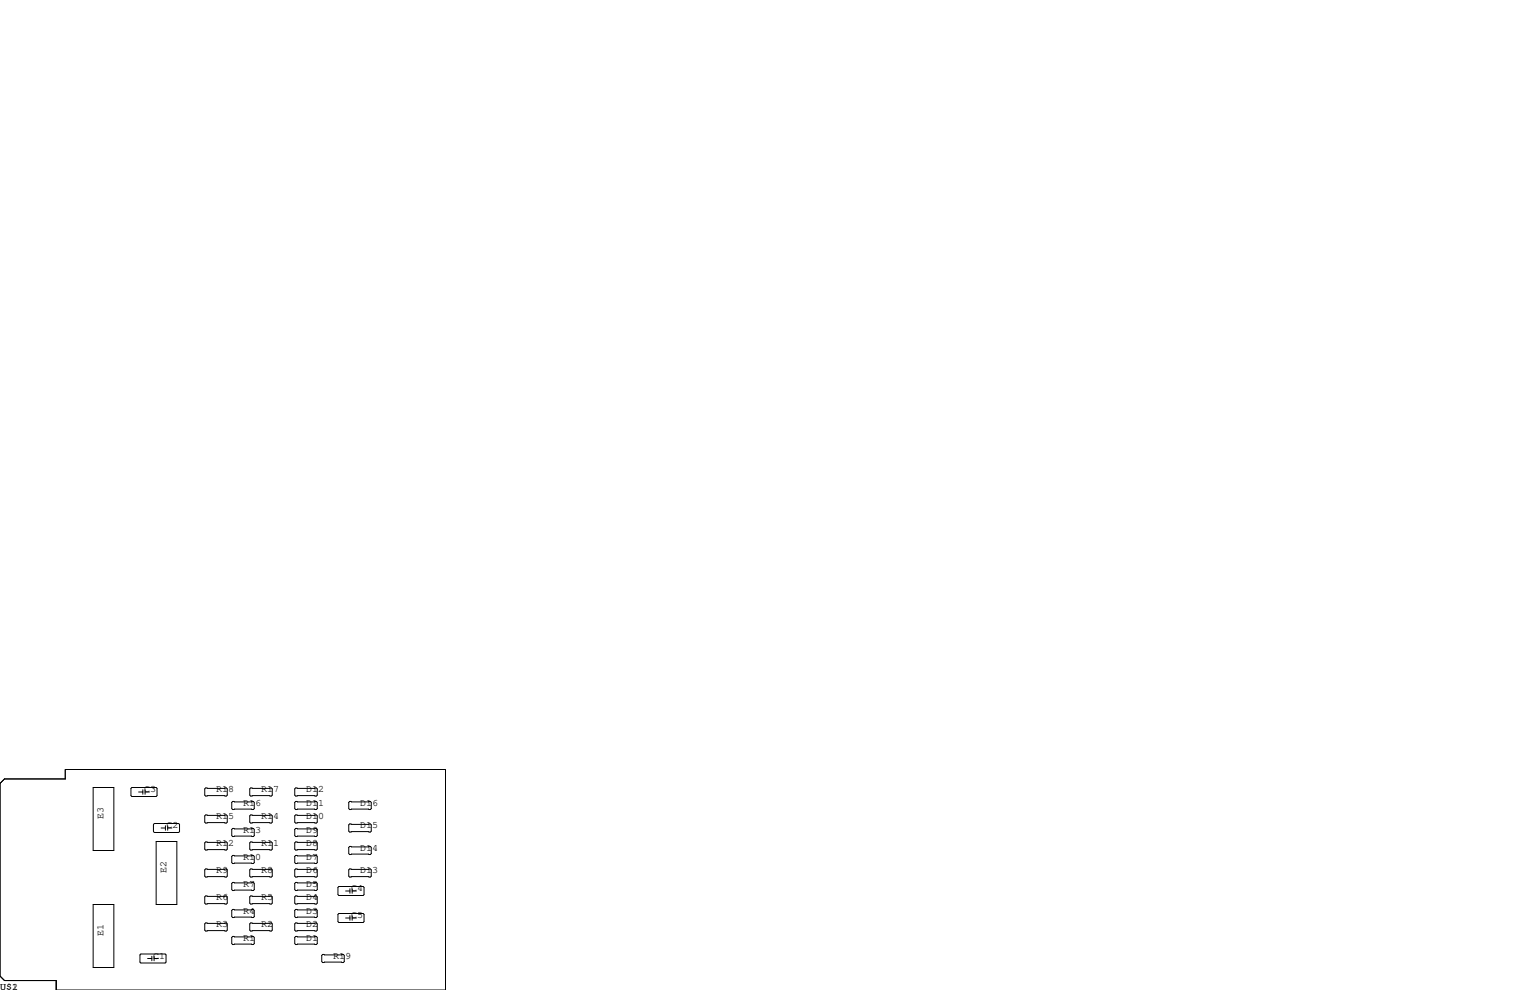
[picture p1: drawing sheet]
<svg xmlns="http://www.w3.org/2000/svg" width="432mm" height="279mm" viewBox="0 0 432 279" stroke-linecap="round" stroke-linejoin="round" font-family="sans-serif">
<g fill="none" stroke="#000" stroke-width=".28">
<path d="M0 221.1l1.3-1.3h17.1v-2.6h107.3v62.2h-109.8v-2.7h-14.6l-1.3-1.2zM26.3 222.2h5.8v17.8h-5.8zM37 222.5l.2-.3h6.9l.2 .3v2l-.2 .3h-6.9l-.2-.3zM39.1 223.5h1.2M40.3 222.9v1.3M40.9 222.9v1.3M40.9 223.5h1.3M43.3 232.7l.3-.3h6.8l.3 .3v2l-.3 .2h-6.8l-.3-.2zM44.1 237.5h5.8v17.8h-5.8zM45.5 233.7h1.2M46.7 233v1.3M47.3 233.7h1.2"/>
<path d="M47.3 233v1.3M58 222.4h5.9l.2 .2v1.8l-.2 .3h-5.9l-.2-.3v-1.8zM58 230h5.9l.2 .3v1.7l-.2 .3h-5.9l-.2-.3v-1.7zM58 237.6h5.9l.2 .3v1.7l-.2 .3h-5.9l-.2-.3v-1.7zM65.7 226.2h5.8l.3 .2v1.8l-.3 .3h-5.8l-.3-.3v-1.8zM65.7 233.8h5.8l.3 .3v1.7l-.3 .3h-5.8l-.3-.3v-1.7zM70.7 222.4h5.9l.2 .2v1.8l-.2 .3h-5.9l-.2-.3v-1.8zM70.7 230h5.9l.2 .3v1.7l-.2 .3h-5.9l-.2-.3v-1.7zM70.7 237.6h5.9l.2 .3v1.7l-.2 .3h-5.9l-.2-.3v-1.7zM83.4 222.4h5.9l.2 .2v1.8l-.2 .3h-5.9l-.2-.3v-1.8zM83.4 226.2h5.9l.2 .2v1.8l-.2 .3h-5.9l-.2-.3v-1.8zM83.4 230h5.9l.2 .3v1.7l-.2 .3h-5.9l-.2-.3v-1.7z"/>
<path d="M83.4 233.8h5.9l.2 .3v1.7l-.2 .3h-5.9l-.2-.3v-1.7zM83.4 237.6h5.9l.2 .3v1.7l-.2 .3h-5.9l-.2-.3v-1.7zM98.7 232.5h5.8l.3 .3v1.8l-.3 .2h-5.8l-.3-.2v-1.8zM98.7 226.2h5.8l.3 .2v1.8l-.3 .3h-5.8l-.3-.3v-1.8zM98.7 238.9h5.8l.3 .2v1.8l-.3 .3h-5.8l-.3-.3v-1.8zM26.3 255.3h5.8v17.7h-5.8zM57.8 245.5l.2-.3h5.9l.2 .3v1.8l-.2 .2h-5.9l-.2-.2zM57.8 253.1l.2-.2h5.9l.2 .2v1.8l-.2 .2h-5.9l-.2-.2zM65.4 249.3l.3-.3h5.8l.3 .3v1.8l-.3 .2h-5.8l-.3-.2zM65.4 256.9l.3-.2h5.8l.3 .2v1.8l-.3 .3h-5.8l-.3-.3zM65.7 241.4h5.8l.3 .3v1.8l-.3 .2h-5.8l-.3-.2v-1.8zM70.5 245.5l.2-.3h5.9l.2 .3v1.8l-.2 .2h-5.9l-.2-.2z"/>
<path d="M70.5 253.1l.2-.2h5.9l.2 .2v1.8l-.2 .2h-5.9l-.2-.2zM83.2 245.5l.2-.3h5.9l.2 .3v1.8l-.2 .2h-5.9l-.2-.2zM83.2 249.3l.2-.3h5.9l.2 .3v1.8l-.2 .2h-5.9l-.2-.2zM83.2 253.1l.2-.2h5.9l.2 .2v1.8l-.2 .2h-5.9l-.2-.2zM83.2 256.9l.2-.2h5.9l.2 .2v1.8l-.2 .3h-5.9l-.2-.3zM83.4 241.4h5.9l.2 .3v1.8l-.2 .2h-5.9l-.2-.2v-1.8zM95.4 250.4l.2-.2h6.9l.2 .2v2.1l-.2 .2h-6.9l-.2-.2zM95.4 258.1l.2-.3h6.9l.2 .3v2l-.2 .2h-6.9l-.2-.2zM97.5 251.5h1.3M97.5 259.1h1.3M98.4 245.5l.3-.3h5.8l.3 .3v1.8l-.3 .2h-5.8l-.3-.2zM98.8 250.8v1.3"/>
<path d="M98.8 258.4v1.3M99.4 251.5h1.2M99.4 250.8v1.3M99.4 258.4v1.3M99.4 259.1h1.2M39.5 269.5l.3-.3h6.8l.3 .3v2l-.3 .3h-6.8l-.3-.3zM41.7 270.5h1.1M42.8 269.9v1.2M43.5 269.9v1.2M43.5 270.5h1.2M57.8 260.7l.2-.2h5.9l.2 .2v1.8l-.2 .3h-5.9l-.2-.3zM65.4 264.5l.3-.2h5.8l.3 .2v1.8l-.3 .3h-5.8l-.3-.3z"/>
<path d="M70.5 260.7l.2-.2h5.9l.2 .2v1.8l-.2 .3h-5.9l-.2-.3zM83.2 264.5l.2-.2h5.9l.2 .2v1.8l-.2 .3h-5.9l-.2-.3zM83.2 260.7l.2-.2h5.9l.2 .2v1.8l-.2 .3h-5.9l-.2-.3zM90.8 269.6l.3-.2h5.8l.3 .2v1.8l-.3 .3h-5.8l-.3-.3z"/>
</g>
<g font-size="2.8">
<text x="40.6" y="223.5">C3</text>
<text x="61" y="223.5">R18</text>
<text x="68.6" y="227.3">R16</text>
<text x="73.7" y="223.5">R17</text>
<text x="86.4" y="227.3">D11</text>
<text x="86.4" y="223.5">D12</text>
<text x="101.6" y="227.3">D16</text>
<text x="29.2" y="231.1" transform="rotate(-90 29.2 231.1)">E3</text>
<text x="47" y="233.7">C2</text>
<text x="61" y="231.1">R15</text>
<text x="73.7" y="231.1">R14</text>
<text x="86.4" y="231.1">D10</text>
<text x="101.6" y="233.7">D15</text>
<text x="61" y="238.8">R12</text>
<text x="68.6" y="234.9">R13</text>
<text x="73.7" y="238.8">R11</text>
<text x="86.4" y="238.8">D8</text>
<text x="86.4" y="234.9">D9</text>
<text x="68.6" y="242.6">R10</text>
<text x="86.4" y="242.6">D7</text>
<text x="101.6" y="240">D14</text>
<text x="47" y="246.4" transform="rotate(-90 47 246.4)">E2</text>
<text x="61" y="246.4">R9</text>
<text x="68.6" y="250.2">R7</text>
<text x="73.7" y="246.4">R8</text>
<text x="86.4" y="250.2">D5</text>
<text x="86.4" y="246.4">D6</text>
<text x="99.1" y="251.5">C4</text>
<text x="101.6" y="246.4">D13</text>
<text x="61" y="254">R6</text>
<text x="68.6" y="257.8">R4</text>
<text x="73.7" y="254">R5</text>
<text x="86.4" y="257.8">D3</text>
<text x="86.4" y="254">D4</text>
<text x="61" y="261.6">R3</text>
<text x="73.7" y="261.6">R2</text>
<text x="86.4" y="261.6">D2</text>
<text x="99.1" y="259.1">C5</text>
<text x="29.2" y="264.2" transform="rotate(-90 29.2 264.2)">E1</text>
<text x="68.6" y="265.4">R1</text>
<text x="86.4" y="265.4">D1</text>
<text x="43.2" y="270.5">C1</text>
<text x="94" y="270.5">R19</text>
<text x="0" y="279.4">U$1</text>
<text x="3.4" y="279.4">2</text>
</g>
</svg>
